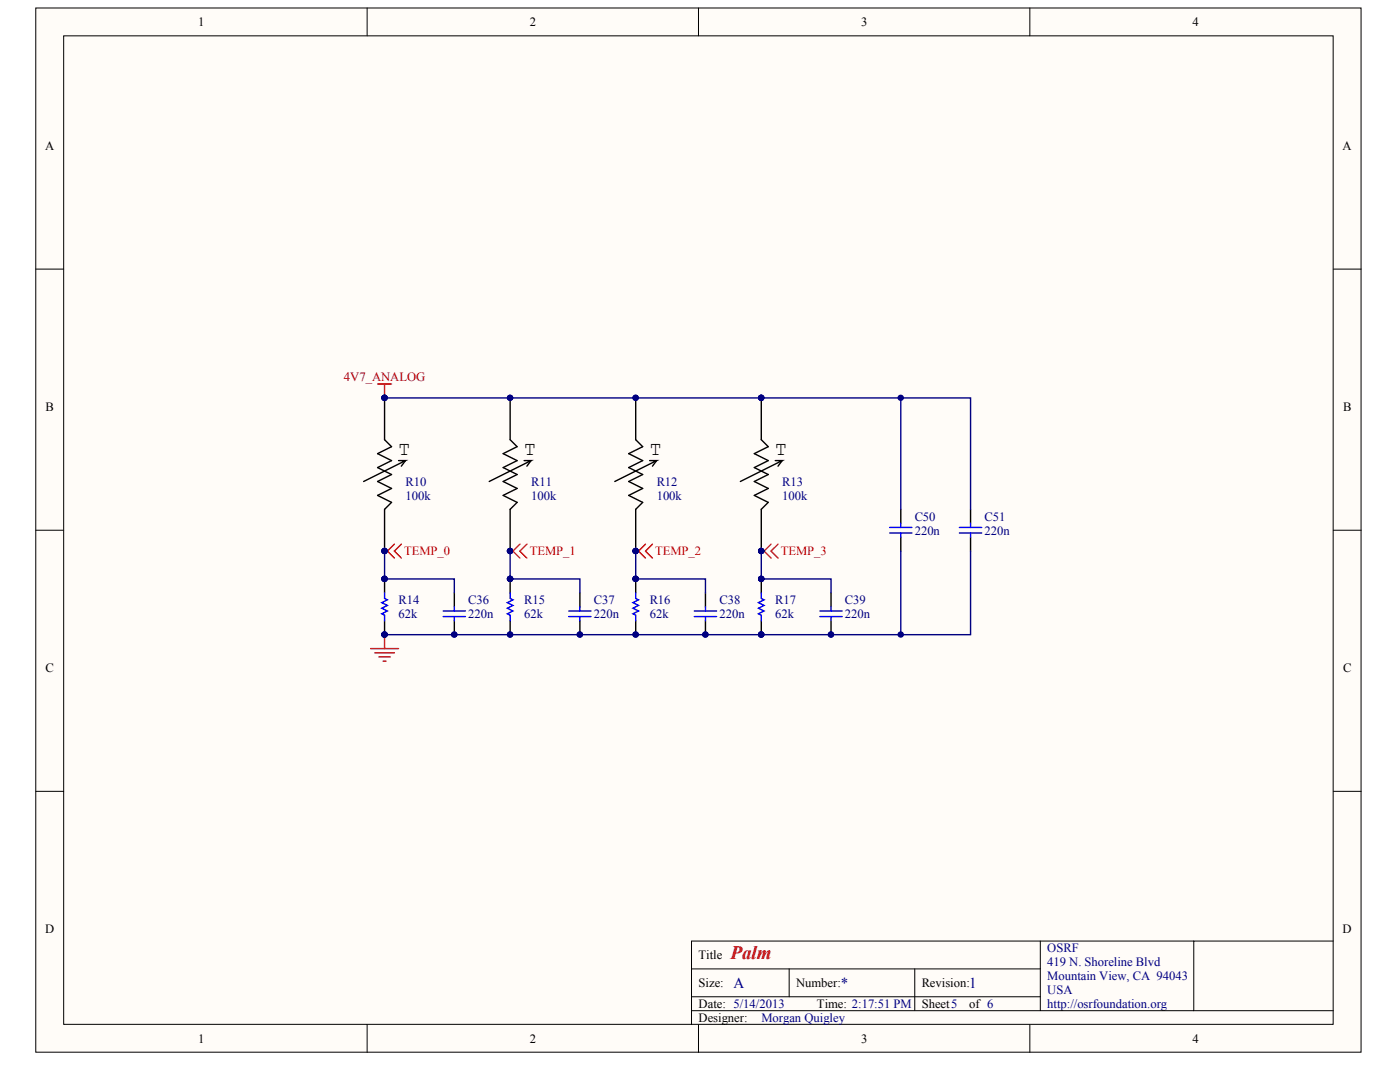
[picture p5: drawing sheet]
<svg xmlns="http://www.w3.org/2000/svg" width="271mm" height="206mm" viewBox="0 0 271 206" stroke-linecap="round" stroke-linejoin="round" font-family="sans-serif">
<g fill="#fffcf8" stroke="#000" stroke-width=".19">
<path d="M6.9 1.5h256.5v202h-256.5z"/>
<path d="M12.3 6.9h245.7v191.3h-245.7z"/>
</g>
<g fill="none" stroke="#000" stroke-width=".19">
<path d="M71 1.5v5.4M135.2 1.5v5.4M199.3 1.5v5.4M6.9 52.1h5.4M258 52.1h5.4M6.9 102.6h5.4M258 102.6h5.4M6.9 153.1h5.4M258 153.1h5.4M71 198.2v5.4M133.8 187.4h67.5M133.8 195.5h124.2"/>
<path d="M133.8 192.8h67.5M135.2 198.2v5.4M152.7 187.4v5.4M177 187.4v8.1M199.3 198.2v5.4M201.3 182v13.5M231 182h-97.2v16.2M258 182h-27v13.5"/>
</g>
<g fill="none" stroke="#000" stroke-width=".27">
<path d="M74.4 77v8.1l1.4 1.3-2.7 1.4 2.7 1.3-2.7 1.3 2.7 1.4-2.7 1.3 2.7 1.4-2.7 1.3 2.7 1.4-1.4 1.3v8.1M98.7 77v8.1l1.4 1.3-2.7 1.4 2.7 1.3-2.7 1.3 2.7 1.4-2.7 1.3 2.7 1.4-2.7 1.3 2.7 1.4-1.4 1.3v8.1M123 77v8.1l1.4 1.3-2.7 1.4 2.7 1.3-2.7 1.3 2.7 1.4-2.7 1.3 2.7 1.4-2.7 1.3 2.7 1.4-1.4 1.3v8.1M147.3 77v8.1l1.4 1.3-2.7 1.4 2.7 1.3-2.7 1.3 2.7 1.4-2.7 1.3 2.7 1.4-2.7 1.3 2.7 1.4-1.4 1.3v8.1M77.1 89.1h1.4l-8.1 4M78.5 89.1l-.8 1.1M101.4 89.1h1.4l-8.1 4M102.8 89.1l-.8 1.1M125.7 89.1h1.4l-8.1 4M127.1 89.1l-.8 1.1M150 89.1h1.4l-8.1 4M151.4 89.1l-.8 1.1"/>
<path d="M174.3 98.5v2.7M187.8 98.5v2.7M74.4 112v2.7M87.9 114.7v2.7M98.7 112v2.7M112.2 114.7v2.7M123 112v2.7M136.5 114.7v2.7M147.3 112v2.7M160.8 114.7v2.7M174.3 103.9v2.7M187.8 103.9v2.7"/>
<path d="M74.4 120.1v2.7M87.9 120.1v2.7M98.7 120.1v2.7M112.2 120.1v2.7M123 120.1v2.7M136.5 120.1v2.7M147.3 120.1v2.7M160.8 120.1v2.7"/>
</g>
<g fill="#000080" stroke="#000080" stroke-width=".19">
<circle cx="98.7" cy="77" r=".52"/>
<circle cx="98.7" cy="106.6" r=".52"/>
<circle cx="74.4" cy="77" r=".52"/>
<circle cx="74.4" cy="106.6" r=".52"/>
<circle cx="123" cy="77" r=".52"/>
<circle cx="123" cy="106.6" r=".52"/>
<circle cx="147.3" cy="77" r=".52"/>
<circle cx="147.3" cy="106.6" r=".52"/>
<circle cx="74.4" cy="112" r=".52"/>
<circle cx="74.4" cy="122.8" r=".52"/>
<circle cx="98.7" cy="112" r=".52"/>
<circle cx="98.7" cy="122.8" r=".52"/>
<circle cx="123" cy="112" r=".52"/>
<circle cx="123" cy="122.8" r=".52"/>
<circle cx="147.3" cy="112" r=".52"/>
<circle cx="147.3" cy="122.8" r=".52"/>
<circle cx="87.9" cy="122.8" r=".52"/>
<circle cx="136.5" cy="122.8" r=".52"/>
<circle cx="160.8" cy="122.8" r=".52"/>
<circle cx="112.2" cy="122.8" r=".52"/>
<circle cx="174.3" cy="77" r=".52"/>
<circle cx="174.3" cy="122.8" r=".52"/>
</g>
<path d="M73.1 74.3h2.7M74.4 74.3v2.7M71.7 125.5h5.4M72.5 126.3h3.8M73.3 127.1h2.2M74.2 127.9h.5M74.4 122.8v2.7" fill="none" stroke="#800000" stroke-width=".27"/>
<path d="M74.4 77h113.4v21.5M174.3 77v21.5M74.4 106.6v5.4h13.5v2.7M98.7 106.6v5.4h13.5v2.7M123 106.6v5.4h13.5v2.7M147.3 106.6v5.4h13.5v2.7M174.3 106.6v16.2M187.8 106.6v16.2h-113.4" fill="none" stroke="#000080" stroke-width=".27"/>
<g fill="none" stroke="#00f" stroke-width=".27">
<path d="M74.4 114.7v1.1l.6 .2-1.1 .6 1.1 .5-1.1 .6 1.1 .5-1.1 .5 .5 .3v1.1M85.8 118.2h4.3M85.8 119.3h4.3M87.9 117.4v.8M87.9 119.3v.8M98.7 114.7v1.1l.6 .2-1.1 .6 1.1 .5-1.1 .6 1.1 .5-1.1 .5 .5 .3v1.1M110.1 118.2h4.3M110.1 119.3h4.3M112.2 117.4v.8M112.2 119.3v.8M123 114.7v1.1l.6 .2-1.1 .6 1.1 .5-1.1 .6 1.1 .5-1.1 .5 .5 .3v1.1M134.4 118.2h4.3"/>
<path d="M134.4 119.3h4.3M136.5 117.4v.8M136.5 119.3v.8M147.3 114.7v1.1l.6 .2-1.1 .6 1.1 .5-1.1 .6 1.1 .5-1.1 .5 .5 .3v1.1M158.7 118.2h4.3M158.7 119.3h4.3M160.8 117.4v.8M160.8 119.3v.8M172.2 102h4.3M172.2 103.1h4.3M174.3 101.2v.8M174.3 103.1v.8"/>
<path d="M185.7 102h4.3M185.7 103.1h4.3M187.8 101.2v.8M187.8 103.1v.8"/>
</g>
<g fill="none" stroke="#f00" stroke-width=".27">
<path d="M74.4 106.6h.6M75 106.6l1.3 1.4M76.3 105.3l-1.3 1.3M77.7 105.3l-1.4 1.3 1.4 1.4M98.7 106.6h.6M99.3 106.6l1.3 1.4M100.6 105.3l-1.3 1.3M102 105.3l-1.4 1.3 1.4 1.4M123 106.6h.6M123.6 106.6l1.3 1.4M124.9 105.3l-1.3 1.3M126.3 105.3l-1.4 1.3 1.4 1.4"/>
<path d="M147.3 106.6h.6M147.9 106.6l1.3 1.4M149.2 105.3l-1.3 1.3M150.6 105.3l-1.4 1.3 1.4 1.4"/>
</g>
<g font-size="3.8">
<text x="77.1" y="88">T</text>
<text x="101.4" y="88">T</text>
<text x="125.7" y="88">T</text>
<text x="150" y="88">T</text>
</g>
<text font-size="3.7" fill="#800000" x="141.4" y="185.5">Palm</text>
<g font-size="2.9" fill="#000080">
<text x="141.9" y="191.1">A</text>
<text x="162.7" y="191.1">*</text>
<text x="187.6" y="191.1">1</text>
</g>
<g font-size="2.4">
<text x="38.4" y="5.1">1</text>
<text x="102.5" y="5.1">2</text>
<text x="166.6" y="5.1">3</text>
<text x="230.7" y="5.1">4</text>
<text x="8.7" y="29">A</text>
<text x="259.8" y="29">A</text>
<text x="8.8" y="79.5">B</text>
<text x="259.9" y="79.5">B</text>
<text x="8.8" y="130">C</text>
<text x="259.9" y="130">C</text>
<text x="8.7" y="180.5">D</text>
<text x="135.2" y="185.5">Title</text>
<text x="259.8" y="180.5">D</text>
<text x="135.2" y="190.9">Size:</text>
<text x="154.1" y="190.9">Number:</text>
<text x="178.4" y="190.9">Revision:</text>
<text x="135.2" y="195">Date: 5/14/2013</text>
<text x="135.2" y="197.7">Designer:</text>
<text x="158.1" y="195">Time: 2:17:51 PM</text>
<text x="178.4" y="195">Sheet5</text>
<text x="187.6" y="195">of 6</text>
<text x="38.4" y="201.7">1</text>
<text x="102.5" y="201.7">2</text>
<text x="166.6" y="201.7">3</text>
<text x="230.7" y="201.7">4</text>
</g>
<text font-size="2.4" fill="#800000" x="66.6" y="73.8">4V7_ANALOG</text>
<g font-size="2.4" fill="#000080">
<text x="78.5" y="94">R10</text>
<text x="102.8" y="94">R11</text>
<text x="127.1" y="94">R12</text>
<text x="151.4" y="94">R13</text>
<text x="78.5" y="96.7">100k</text>
<text x="102.8" y="96.7">100k</text>
<text x="127.1" y="96.7">100k</text>
<text x="151.4" y="96.7">100k</text>
<text x="177" y="100.7">C50</text>
<text x="190.5" y="100.7">C51</text>
<text x="177" y="103.4">220n</text>
<text x="190.5" y="103.4">220n</text>
<text x="77.1" y="119.6">62k</text>
<text x="77.1" y="116.9">R14</text>
<text x="90.6" y="119.6">220n</text>
<text x="90.6" y="116.9">C36</text>
<text x="101.4" y="119.6">62k</text>
<text x="101.4" y="116.9">R15</text>
<text x="114.9" y="119.6">220n</text>
<text x="114.9" y="116.9">C37</text>
<text x="125.7" y="119.6">62k</text>
<text x="125.7" y="116.9">R16</text>
<text x="139.2" y="119.6">220n</text>
<text x="139.2" y="116.9">C38</text>
<text x="150" y="119.6">62k</text>
<text x="150" y="116.9">R17</text>
<text x="163.5" y="119.6">220n</text>
<text x="163.5" y="116.9">C39</text>
<text x="202.7" y="184.2">OSRF</text>
<text x="202.7" y="186.9">419 N. Shoreline Blvd</text>
<text x="202.7" y="189.6">Mountain View, CA 94043</text>
<text x="147.3" y="197.7">Morgan Quigley</text>
<text x="202.7" y="192.3">USA</text>
<text x="202.7" y="195">http://osrfoundation.org</text>
</g>
<g font-size="2.4" fill="#f00">
<text x="78.2" y="107.4">TEMP_0</text>
<text x="102.5" y="107.4">TEMP_1</text>
<text x="126.8" y="107.4">TEMP_2</text>
<text x="151.1" y="107.4">TEMP_3</text>
</g>
</svg>
